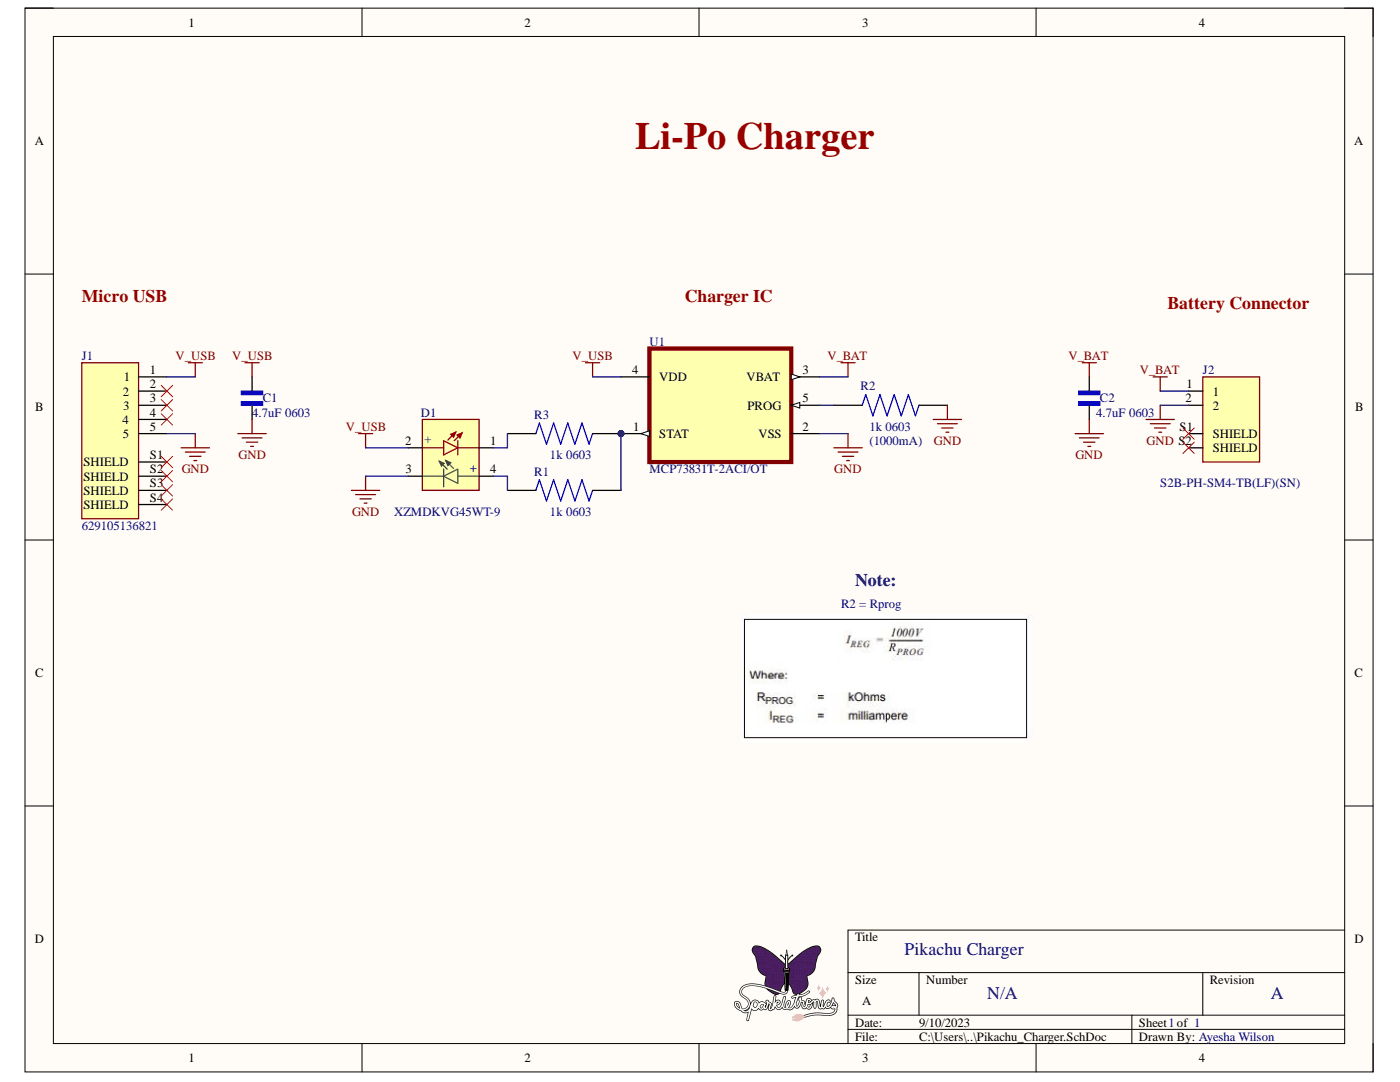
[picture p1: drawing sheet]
# Altium project Pikachu_Charger.PrjPcb
1 sheet, 9 parts. Net scope: global (net labels, ports and power ports of the same name join across sheets).
Board file: Pikachu_Charger.PcbDoc

## Sheet Pikachu_Charger.SchDoc
size A; SheetNumber: 1; SheetTotal: 1

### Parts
C1  value 4.7uF 0603  [CAPC1608X100N]  (hidden comment: GRT188R61E475KE13D)
C2  value 4.7uF 0603  [CAPC1608X100N]  (hidden comment: GRT188R61E475KE13D)
D1  XZMDKVG45WT-9  [XZMDKVG45WT-9]
J1  629105136821  [WE_629105136821]
J2  S2B-PH-SM4-TB(LF)(SN)  [JST_S2B-PH-SM4-TB(LF)(SN)]
R1  value 1k 0603  [RESC1508X55N]  (hidden comment: MCT0603HC1001FP100)
R2  value 1k 0603  [RESC1508X55N]  (hidden comment: MCT0603HC1001FP100)
R3  value 1k 0603  [RESC1508X55N]  (hidden comment: MCT0603HC1001FP100)
U1  MCP73831T-2ACI/OT  [SOT95P280X145-5N]

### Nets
GND: C1.1 C2.1 D1.3(V-) J1.5 J2.2 R2.2 U1.2(VSS)
V_BAT: C2.2 J2.1 U1.3(VBAT)
V_USB: C1.2 D1.2(S+) J1.1 U1.4(VDD)
NetD1_1: D1.1(S-) R3.1
NetD1_4: D1.4(V+) R1.1
NetR1_2: R1.2 R3.2 U1.1(STAT)
NetR2_1: R2.1 U1.5(PROG)

Not connected (* = marked no-connect by the designer): J1 2* 3* 4* S1(SHIELD)* S2(SHIELD)* S3(SHIELD)* S4(SHIELD)*; J2 S1(SHIELD)* S2(SHIELD)*

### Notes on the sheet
- Li-Po Charger
- Micro USB
- Charger IC
- Battery Connector
- (near R2) (1000mA)
- Note:
- R2 = Rprog
- Pikachu Charger
- N/A
- 1
- A
- Ayesha Wilson
